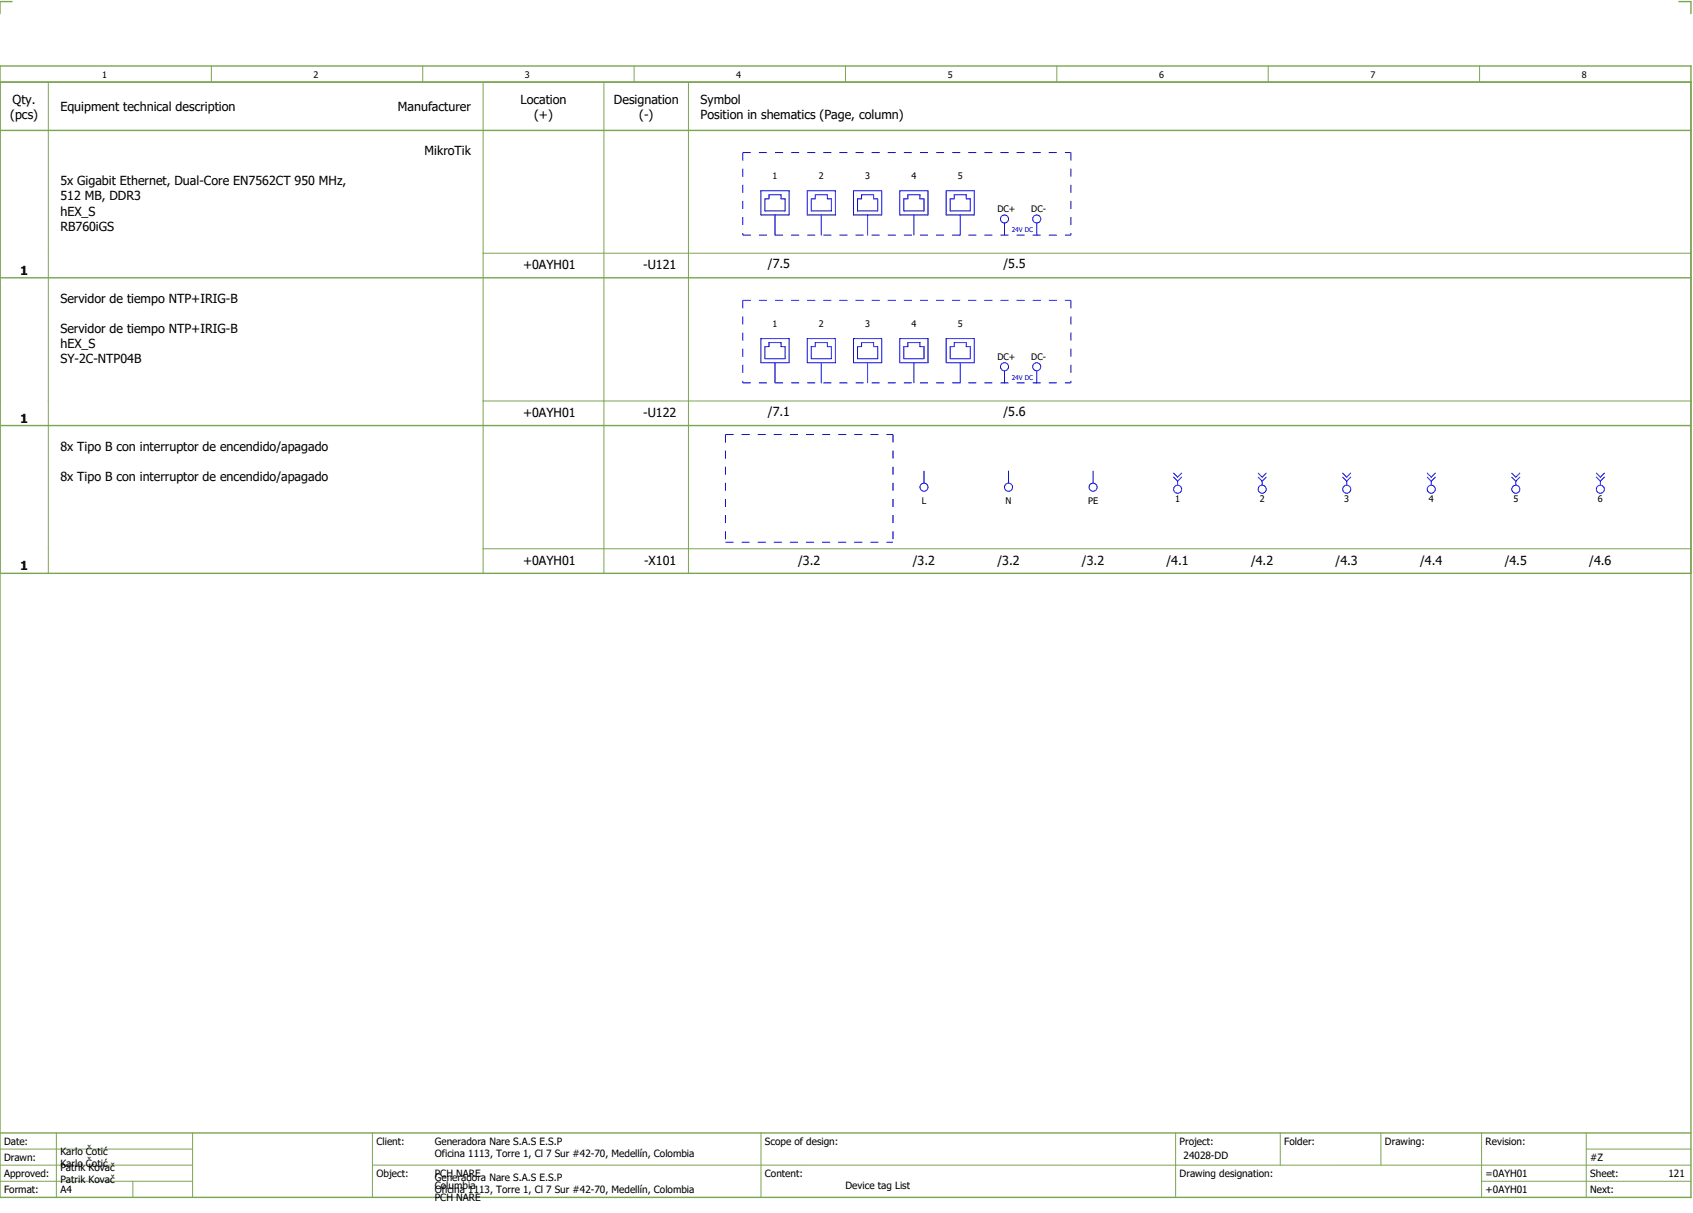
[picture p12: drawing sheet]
<svg xmlns="http://www.w3.org/2000/svg" width="421mm" height="301mm" viewBox="0 0 421 301" stroke-linecap="round" stroke-linejoin="round" font-family="sans-serif">
<path d="M0 16.4h420v281h-420zM3 .4h-3v3M417 .4h3v3M0 20.4h420M0 32.4h420M.3 69h419.7M.3 105.7h419.7M.3 142.4h419.7M0 281.4h420" fill="none" stroke="#7ca552" stroke-width=".35"/>
<g fill="none" stroke="#7ca552" stroke-width=".25">
<path d="M52.5 16.4v4M105 16.4v4M157.5 16.4v4M210 16.4v4M262.5 16.4v4M315 16.4v4M367.5 16.4v4M12 20.4v48.5M120 20.4v48.5M150 20.4v48.5M171 20.4v48.5M12 69.1v36.5"/>
<path d="M120 69.1v36.5M120 62.9h300M150 69.1v36.5M171 69.1v36.5M120 99.6h300M12 105.8v36.5M120 105.8v36.5M150 105.8v36.5M171 105.8v36.5M120 136.3h300M0 285.4h47.8M0 293.4h47.8"/>
<path d="M14 281.4v16M33 293.4v4M47.8 281.4v16M47.8 289.4h-47.8M92.5 281.4v16M92.5 289.4h327.5M189 281.4v16M292 281.4v15.8M318 281.4v8M343 281.4v8M368 281.4v15.8M368 293.4h52"/>
<path d="M394 285.4h26M394 281.4v15.8"/>
</g>
<g fill="none" stroke="#00f" stroke-width=".25">
<path d="M189 47.4h7v6h-7zM191 48.4h3v1h1v3h-5v-3h1zM192.5 53.4v5M200.5 47.4h7v6h-7zM202.5 48.4h3v1h1v3h-5v-3h1zM204 53.4v5M212 47.4h7v6h-7zM214 48.4h3v1h1v3h-5v-3h1zM215.5 53.4v5M223.5 47.4h7v6h-7zM224.5 49.4h1v-1h3v1h1v3h-5zM227 53.4v5"/>
<path d="M235 47.4h7v6h-7zM237 48.4h3v1h1v3h-5v-3h1zM238.5 53.4v5M249.5 55.4v3M257.5 55.4v3M189 84.1h7v6h-7zM191 85.1h3v1h1v3h-5v-3h1zM192.5 90.1v5M200.5 84.1h7v6h-7zM201.5 86.1h1v-1h3v1h1v3h-5zM204 90.1v5M212 84.1h7v6h-7z"/>
<path d="M214 85.1h3v1h1v3h-5v-3h1zM215.5 90.1v5M223.5 84.1h7v6h-7zM224.5 86.1h1v-1h3v1h1v3h-5zM227 90.1v5M235 84.1h7v6h-7zM236 86.1h1v-1h3v1h1v3h-5zM238.5 90.1v5M249.5 92.1v3M257.5 92.1v3M229.5 117v3M250.5 117v3"/>
<path d="M271.5 117v3M291.5 117.5l1 1 1-1M291.5 118.5l1 1M292.5 119.5v1M293.5 118.5l-1 1M312.5 117.5l1 1 1-1M312.5 118.5l1 1M313.5 119.5v1M314.5 118.5l-1 1M333.5 117.5l1 1 1-1M333.5 118.5l1 1M334.5 119.5v1"/>
<path d="M335.5 118.5l-1 1M354.5 117.5l1 1 1-1M354.5 118.5l1 1M355.5 119.5v1M356.5 118.5l-1 1M375.5 117.5l1 1 1-1M375.5 118.5l1 1M376.5 119.5v1M377.5 118.5l-1 1M396.5 117.5l1 1 1-1M396.5 118.5l1 1M397.5 119.5v1"/>
<path d="M398.5 118.5l-1 1"/>
<circle cx="249.5" cy="54.4" r="1"/>
<circle cx="257.5" cy="54.4" r="1"/>
<circle cx="249.5" cy="91.1" r="1"/>
<circle cx="257.5" cy="91.1" r="1"/>
<circle cx="229.5" cy="121" r="1"/>
<circle cx="250.5" cy="121" r="1"/>
<circle cx="271.5" cy="121" r="1"/>
<circle cx="292.5" cy="121.5" r="1"/>
<circle cx="313.5" cy="121.5" r="1"/>
<circle cx="334.5" cy="121.5" r="1"/>
<circle cx="355.5" cy="121.5" r="1"/>
<circle cx="376.5" cy="121.5" r="1"/>
<circle cx="397.5" cy="121.5" r="1"/>
</g>
<path d="M184.5 37.9h81.5M184.5 37.9v20.5M266 37.9v20.5M184.5 58.4h81.5M184.5 74.6h81.5M184.5 74.6v20.5M266 74.6v20.5M184.5 95.1h81.5M180.2 107.9h41.6M180.2 107.9v26.8M221.8 107.9v26.8M180.2 134.7h41.6" fill="none" stroke="#00f" stroke-width=".25" stroke-dasharray="2 2" stroke-linecap="butt"/>
<g font-size="3.1">
<text x="2.5" y="29.5">(pcs)</text>
<text x="3.1" y="25.8">Qty.</text>
<text x="15" y="27.6">Equipment technical description</text>
<text x="98.8" y="27.6">Manufacturer</text>
<text x="129.3" y="25.8">Location</text>
<text x="132.7" y="29.5">(+)</text>
<text x="152.5" y="25.8">Designation</text>
<text x="158.8" y="29.5">(-)</text>
<text x="174" y="25.8">Symbol</text>
<text x="174" y="29.5">Position in shematics (Page, column)</text>
<text x="105.5" y="38.4">MikroTik</text>
<text x="15" y="46">5x Gigabit Ethernet, Dual-Core EN7562CT 950 MHz,</text>
<text x="15" y="49.8">512 MB, DDR3</text>
<text x="15" y="53.5">hEX_S</text>
<text x="15" y="57.3">RB760iGS</text>
<text x="5" y="68.3">1</text>
<text x="129.9" y="66.9">+0AYH01</text>
<text x="159.8" y="66.9">-U121</text>
<text x="190.7" y="66.6">/7.5</text>
<text x="249.2" y="66.6">/5.5</text>
<text x="15" y="75.2">Servidor de tiempo NTP+IRIG-B</text>
<text x="15" y="82.7">Servidor de tiempo NTP+IRIG-B</text>
<text x="15" y="86.5">hEX_S</text>
<text x="15" y="90.2">SY-2C-NTP04B</text>
<text x="5" y="105">1</text>
<text x="129.9" y="103.6">+0AYH01</text>
<text x="159.8" y="103.6">-U122</text>
<text x="190.7" y="103.3">/7.1</text>
<text x="249.2" y="103.3">/5.6</text>
<text x="15" y="111.9">8x Tipo B con interruptor de encendido/apagado</text>
<text x="15" y="119.4">8x Tipo B con interruptor de encendido/apagado</text>
<text x="5" y="141.7">1</text>
<text x="129.9" y="140.3">+0AYH01</text>
<text x="160" y="140.3">-X101</text>
<text x="198.2" y="140.3">/3.2</text>
<text x="226.7" y="140.3">/3.2</text>
<text x="247.7" y="140.3">/3.2</text>
<text x="268.7" y="140.3">/3.2</text>
<text x="289.7" y="140.3">/4.1</text>
<text x="310.7" y="140.3">/4.2</text>
<text x="331.7" y="140.3">/4.3</text>
<text x="352.7" y="140.3">/4.4</text>
<text x="373.7" y="140.3">/4.5</text>
<text x="394.7" y="140.3">/4.6</text>
</g>
<g font-size="2.5">
<text x="1" y="284.4">Date:</text>
<text x="15" y="286.9">Karlo Čotić</text>
<text x="93.5" y="284.4">Client:</text>
<text x="108" y="284.4">Generadora Nare S.A.S E.S.P</text>
<text x="108" y="287.4">Oficina 1113, Torre 1, Cl 7 Sur #42-70, Medellín, Colombia</text>
<text x="190" y="284.4">Scope of design:</text>
<text x="293" y="284.4">Project:</text>
<text x="294" y="287.9">24028-DD</text>
<text x="319" y="284.4">Folder:</text>
<text x="344" y="284.4">Drawing:</text>
<text x="369" y="284.4">Revision:</text>
<text x="1" y="288.4">Drawn:</text>
<text x="1" y="292.4">Approved:</text>
<text x="15" y="289.9">Karlo Čotić</text>
<text x="15" y="290.9">Patrik Kovač</text>
<text x="15" y="293.9">Patrik Kovač</text>
<text x="93.5" y="292.4">Object:</text>
<text x="108" y="293.4">Generadora Nare S.A.S E.S.P</text>
<text x="108" y="292.4">PCH NARE</text>
<text x="190" y="292.4">Content:</text>
<text x="293" y="292.4">Drawing designation:</text>
<text x="369" y="292.4">=0AYH01</text>
<text x="395" y="292.4">Sheet:</text>
<text x="395" y="288.4">#Z</text>
<text x="414.4" y="292.4">121</text>
<text x="1" y="296.4">Format:</text>
<text x="15" y="296.4">A4</text>
<text x="108" y="296.4">Oficina 1113, Torre 1, Cl 7 Sur #42-70, Medellín, Colombia</text>
<text x="108" y="295.4">Columbia</text>
<text x="108" y="298.4">PCH NARE</text>
<text x="210" y="295.4">Device tag List</text>
<text x="369" y="296.4">+0AYH01</text>
<text x="395" y="296.4">Next:</text>
</g>
<g font-size="2.2">
<text x="25.4" y="19.4">1</text>
<text x="77.9" y="19.4">2</text>
<text x="130.4" y="19.4">3</text>
<text x="182.9" y="19.4">4</text>
<text x="235.4" y="19.4">5</text>
<text x="287.9" y="19.4">6</text>
<text x="340.4" y="19.4">7</text>
<text x="392.9" y="19.4">8</text>
<text x="191.9" y="44.4">1</text>
<text x="203.4" y="44.4">2</text>
<text x="214.9" y="44.4">3</text>
<text x="226.4" y="44.4">4</text>
<text x="237.9" y="44.4">5</text>
<text x="247.8" y="52.6">DC+</text>
<text x="256.2" y="52.6">DC-</text>
<text x="191.9" y="81.1">1</text>
<text x="203.4" y="81.1">2</text>
<text x="214.9" y="81.1">3</text>
<text x="226.4" y="81.1">4</text>
<text x="237.9" y="81.1">5</text>
<text x="247.8" y="89.3">DC+</text>
<text x="256.2" y="89.3">DC-</text>
<text x="228.9" y="125.2">L</text>
<text x="249.8" y="125.2">N</text>
<text x="270.3" y="125.2">PE</text>
<text x="291.9" y="124.7">1</text>
<text x="312.9" y="124.7">2</text>
<text x="333.9" y="124.7">3</text>
<text x="354.9" y="124.7">4</text>
<text x="375.9" y="124.7">5</text>
<text x="396.9" y="124.7">6</text>
</g>
<g font-size="1.6" fill="#00f">
<text x="251.3" y="57.7">24V DC</text>
<text x="251.3" y="94.4">24V DC</text>
</g>
</svg>
